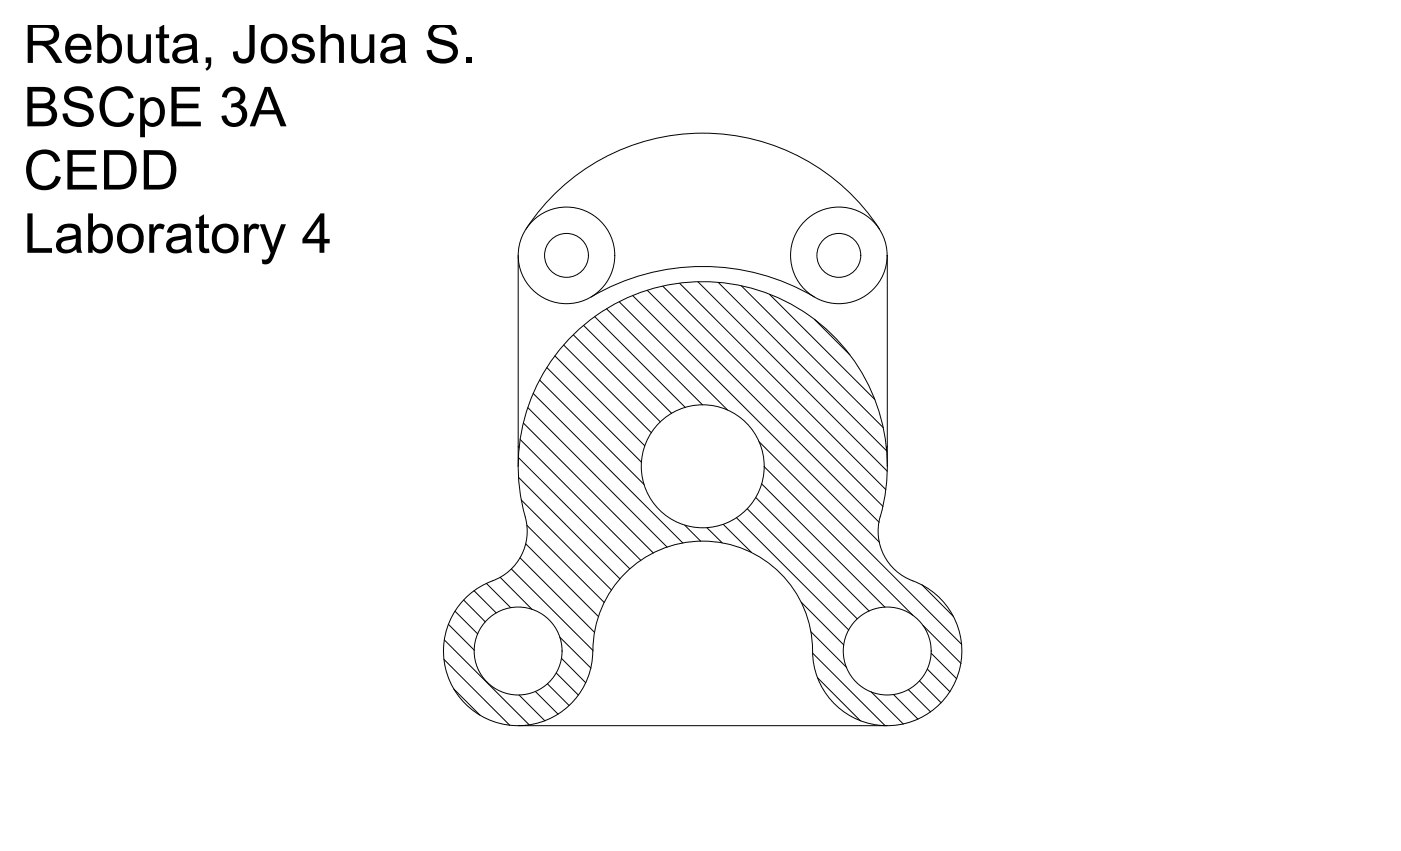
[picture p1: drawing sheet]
<svg xmlns="http://www.w3.org/2000/svg" width="356mm" height="216mm" viewBox="0 0 356 216" stroke-linecap="round" stroke-linejoin="round" font-family="sans-serif">
<!-- layer: 0 -->
<g fill="none" stroke="#000" stroke-width=".25">
<path d="M133.5 58.1a53.5 53.5 0 0 1 89.7 0M131.5 64.8v53.5M150 75.3a55.8 55.8 0 0 1 56.7 0M154 78.4l24.3 24.3M157.2 76.6l27.5 27.4M160.6 75l62.6 62.6M164.3 73.7l58.8 58.8M168.2 72.6l55.9 55.9M172.5 71.9l52.3 52.3M177.2 71.5l48 48M182.3 71.7l42.7 42.7M188.2 72.6l36 35.9"/>
<path d="M195.3 74.7l26.7 26.6M225.2 64.8v53.5M135.3 99.8l38 38M137 96.4l26.4 26.5M138.8 93.3l24 24M140.8 90.3l22.9 22.8M143.1 87.5l22.2 22.3M145.5 85l22.1 22M148.1 82.6l22.4 22.3M151 80.3l22.9 23.1M206.7 81l9 9M131.5 113.2l.3 .4"/>
<path d="M131.6 116.1l28.3 28.2M132 111.5l30.6 30.7M132.8 107.3l33 33M134 103.4l35.3 35.4M192.7 112.1l51.4 51.4M194 118.4l37.7 37.7M225.2 113.2l-.2 .4M131.6 121.1l25.8 25.8M132.3 126.8l22.9 22.9M133.4 138l18.5 18.4M133.7 133.3l19.7 19.6M173.8 133.3l4 4"/>
<path d="M179.5 133.9l3.8 3.8M183.6 133.1l7.2 7.1M186.9 131.4l28.5 28.5M189.7 129.1l27.9 27.9M191.9 126.2l28.7 28.8M193.3 122.8l31.3 31.3M113.8 158.4l6.6 6.6M115.5 155.1l5.7 5.7M117.7 152.2l5.5 5.6M120.3 149.9l5.6 5.6M123.4 148l6.2 6.2M127 146.5l8 8.1"/>
<path d="M129.8 144.4l20.7 20.6M132 141.5l18.9 18.9M203.4 152.8l10.8 10.8M234 148.3l8 8.1M234.3 158.7l9.6 9.6M112.7 167.3l16.7 16.7M112.8 162.3l21.5 21.6M115.2 174.8l6.7 6.7M131.7 176.3l6.6 6.6M135.9 175.4l5.7 5.8M138.9 173.5l5.6 5.5M141.2 170.7l5.6 5.7"/>
<path d="M142.1 161.7l7.9 7.8M142.5 167l6.2 6.2M150.5 165.2a18.9 18.9 0 0 1-29.9 15.5 18.9 18.9 0 0 1 4.4-33.3 13.4 13.4 0 0 0 8.3-16.3 46.9 46.9 0 0 1 45.8-59.6 46.9 46.9 0 0 1 44 61 13.4 13.4 0 0 0 8.6 14.9 18.9 18.9 0 0 1 4.4 33.3 18.9 18.9 0 0 1-29.9-15.5 27.9 27.9 0 0 0-27.8-27.9 27.9 27.9 0 0 0-27.9 27.9M205.8 160.3l9 9M206.2 165.7l18.5 18.4M207.5 172l10.9 10.9M221.1 175.5l8.2 8.2M226.8 176.2l6.2 6.3M230.5 175l5.7 5.6M233.4 172.8l5.5 5.5M235.4 169.8l5.7 5.7M236.3 165.7l6.5 6.5"/>
<path d="M131.5 184.1h93.7"/>
<circle cx="143.8" cy="64.8" r="12.3"/>
<circle cx="143.8" cy="64.8" r="5.6"/>
<circle cx="212.9" cy="64.8" r="12.3"/>
<circle cx="212.9" cy="64.8" r="5.6"/>
<circle cx="178.4" cy="118.3" r="15.6"/>
<circle cx="131.5" cy="165.2" r="11.2"/>
<circle cx="225.2" cy="165.2" r="11.2"/>
</g>
<g font-size="14">
<text x="5.9" y="16">Rebuta, Joshua S.</text>
<text x="5.9" y="32">BSCpE 3A</text>
<text x="5.9" y="48.1">CEDD</text>
<text x="5.9" y="64.1">Laboratory 4</text>
</g>
</svg>
